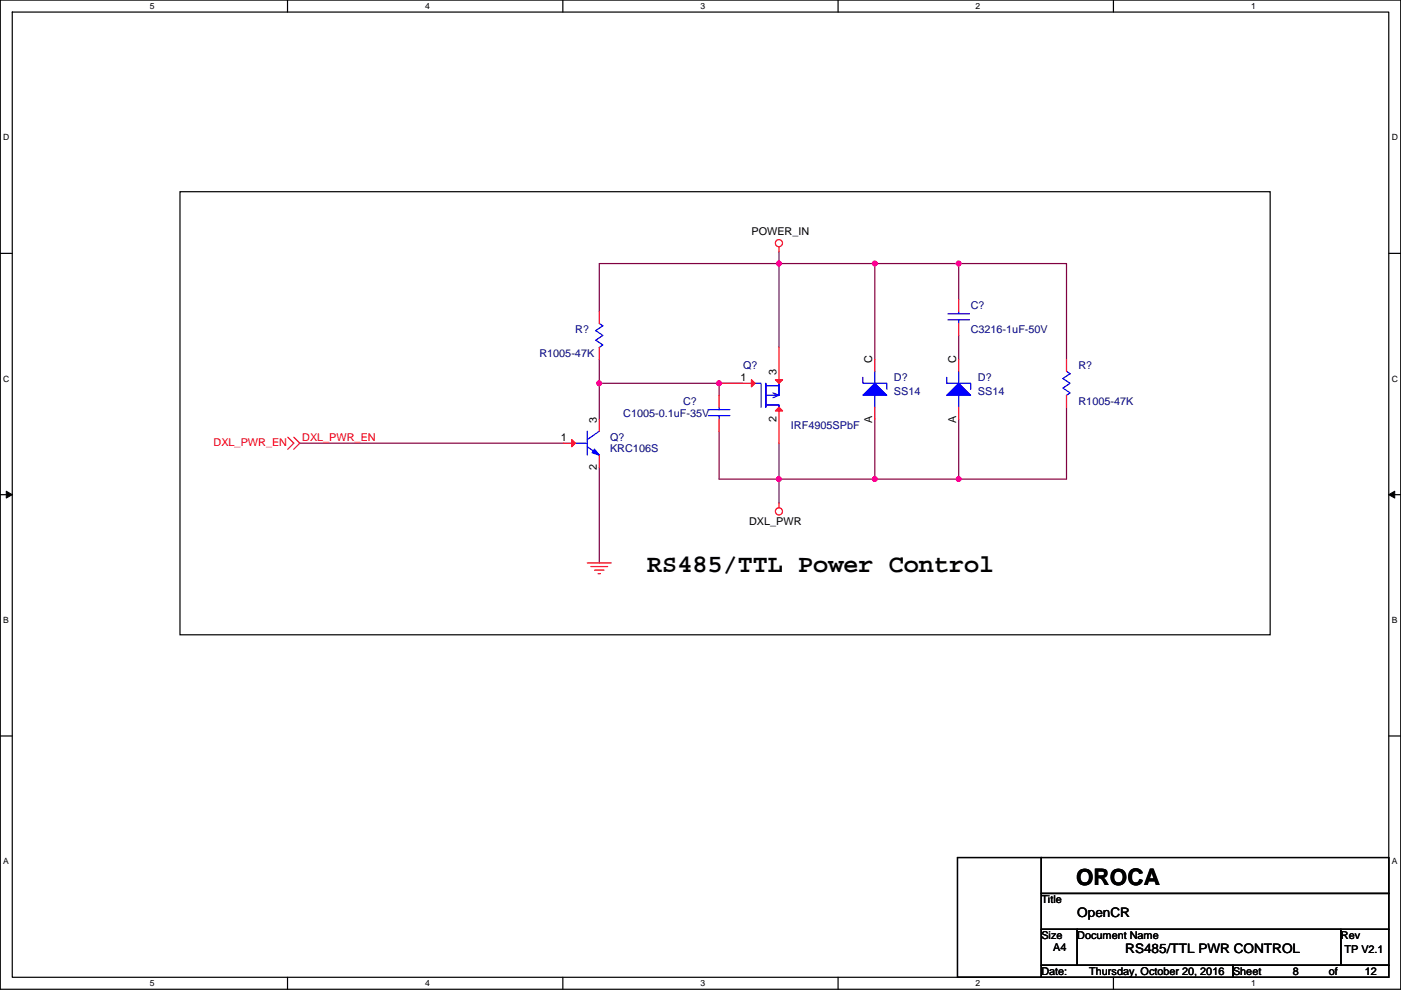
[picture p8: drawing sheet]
<svg xmlns="http://www.w3.org/2000/svg" width="297mm" height="210mm" viewBox="0 0 297 210" stroke-linecap="round" stroke-linejoin="round" font-family="sans-serif">
<path d="M.1 0h296.9v209.8h-296.9zM2.6 2.6h291.8v204.7h-291.8z" fill="none" stroke="#000" stroke-width=".25"/>
<g fill="#fff">
<path d="M31.8 .3h1v2h-1z"/>
<path d="M31.8 207.5h1v2.1h-1z"/>
</g>
<path d="M61 0v2.6M61 207.3v2.5" fill="none" stroke="#000" stroke-width=".25"/>
<g fill="#fff">
<path d="M90.1 .3h1v2h-1z"/>
<path d="M90.1 207.5h1v2.1h-1z"/>
</g>
<path d="M119.3 0v2.6M119.3 207.3v2.5" fill="none" stroke="#000" stroke-width=".25"/>
<g fill="#fff">
<path d="M148.5 .3h1v2h-1z"/>
<path d="M148.5 207.5h1v2.1h-1z"/>
</g>
<path d="M177.7 0v2.6M177.7 207.3v2.5" fill="none" stroke="#000" stroke-width=".25"/>
<g fill="#fff">
<path d="M206.9 .3h1v2h-1z"/>
<path d="M206.9 207.5h1v2.1h-1z"/>
</g>
<path d="M236.1 0v2.6M236.1 207.3v2.5" fill="none" stroke="#000" stroke-width=".25"/>
<g fill="#fff">
<path d="M265.2 .3h1v2h-1z"/>
<path d="M265.2 207.5h1v2.1h-1z"/>
<path d="M.7 28.2h1.3v2h-1.3z"/>
<path d="M295.1 28.2h1.3v2h-1.3z"/>
<path d="M.7 79.3h1.3v2.1h-1.3z"/>
<path d="M295.1 79.3h1.3v2.1h-1.3z"/>
</g>
<path d="M.1 53.7h2.5M294.4 53.7h2.6" fill="none" stroke="#000" stroke-width=".25"/>
<g fill="#fff">
<path d="M.7 130.5h1.2v2h-1.2z"/>
<path d="M295.1 130.5h1.2v2h-1.2z"/>
</g>
<path d="M.1 104.9h2.5M294.4 104.9h2.6" fill="none" stroke="#000" stroke-width=".25"/>
<path d="M1.3 104.2l1.3 .7-1.3 .7zM294.4 104.9l1.3-.7v1.4z" fill="#000" stroke="#000" stroke-width=".21"/>
<g fill="#fff">
<path d="M.7 181.7h1.2v2h-1.2z"/>
<path d="M295.1 181.7h1.2v2h-1.2z"/>
</g>
<path d="M38.2 40.7h231.1v93.9h-231.1zM.1 156.1h2.5M294.4 156.1h2.6M203 181.9h17.8v25.4h-17.8zM220.8 197.1h7.6v7.6h-7.6zM220.8 189.5h73.6v7.6h-73.6zM220.8 181.9h73.6v7.6h-73.6zM228.4 197.1h55.9v7.6h-55.9zM284.3 197.1h10.1v7.6h-10.1zM220.8 204.7h40.6v2.6h-40.6zM261.4 204.7h33v2.6h-33z" fill="none" stroke="#000" stroke-width=".25"/>
<g fill="none" stroke="#800040" stroke-width=".25">
<path d="M165.2 55.9h-38.1v10.2M165.2 53.4v2.5M165.2 55.9v17.8M165.2 55.9h20.3M185.5 55.9v20.3M185.5 55.9h17.8M203.3 55.9h22.8v20.3M203.3 55.9v7.6M127.1 76.2v5.1M203.3 71.1v5.1M63.6 94h55.8M127.1 99.1v20.3"/>
<path d="M127.1 81.3v7.6M127.1 81.3h25.4M152.5 81.3h5M152.5 91.5v10.1h12.7M152.5 81.3v2.5M165.2 94v7.6M185.5 88.9v12.7M203.3 88.9v12.7M226.1 86.4v15.2h-22.8M165.2 101.6v5.1M165.2 101.6h20.3M185.5 101.6h17.8"/>
</g>
<g fill="#f0f" stroke="#f0f" stroke-width=".25">
<circle cx="165.1" cy="55.9" r=".5"/>
<circle cx="203.2" cy="101.6" r=".5"/>
<circle cx="185.5" cy="55.9" r=".5"/>
<circle cx="203.2" cy="55.9" r=".5"/>
<circle cx="185.5" cy="101.6" r=".5"/>
<circle cx="165.1" cy="101.6" r=".5"/>
<circle cx="152.4" cy="81.3" r=".5"/>
<circle cx="127" cy="81.3" r=".5"/>
</g>
<g fill="none" stroke="#f00" stroke-width=".25">
<path d="M165.2 52.3v1.1M127.1 66.1v2.5M127.1 73.7v2.5M165.2 73.7v7.6M185.5 76.2v2.6M203.3 63.5v2.6M203.3 68.6v2.5M203.3 76.2v2.6M226.1 76.2v2.6M61 92.7l1.3 1.3-1.3 1.3M62.3 92.7l1.3 1.3-1.3 1.3M119.4 94h2.6"/>
<path d="M127.1 96.5v2.6M127.1 88.9v2.6M152.5 83.8v2.6M152.5 88.9v2.6M152.5 81.3h7.6M165.2 86.4v7.6M185.5 86.4v2.5M203.3 86.4v2.5M226.1 83.8v2.6M124.5 119.4h5.1M165.2 106.7v1M125.3 120.2h3.5"/>
<path d="M126 120.9h2.1M126.8 121.7h.5"/>
<circle cx="165.1" cy="51.6" r=".76"/>
<circle cx="165.1" cy="108.5" r=".76"/>
</g>
<g fill="none" stroke="#00f" stroke-width=".25">
<path d="M127.1 68.6l.7 .5-1.5 1 1.5 1-1.5 1.1 1.5 1-.7 .5M185.5 78.8v2.5M201 67.8h4.5M201 66.6h4.5M203.3 66.1v.5M203.3 67.8v.8M203.3 78.8v2.5M226.1 78.8l.8 .5-1.5 1 1.5 1-1.5 1 1.5 1-.8 .5M122 94h2.5M124.5 94.8l2.6 1.7M124.5 91.5v5M127.1 91.5l-2.6 1.7"/>
<path d="M150.2 88.2h4.5M150.2 86.9h4.5M152.5 86.4v.5M152.5 88.2v.7M160.1 81.3h1.3v5.1M162.4 81.3v5.1M162.4 81.8h2.8M162.4 83.8h2M162.6 81.8h2.3M162.6 85.9h2.6v.5v-.5h-2.8M163.9 83.3l1.3 .5M164.1 83.8h1.1v-2.5v2.5"/>
<path d="M165.2 83.8l-1.3 .5M182.9 80v1.3h5.1v1.3M185.5 83.8v2.6M200.7 80v1.3h5.1v1.3M203.3 83.8v2.6"/>
</g>
<g fill="#00f" stroke="#00f" stroke-width=".25">
<path d="M185.5 81.3l2.5 2.5h-5.1z" fill-rule="evenodd"/>
<path d="M126 95.3l1.1 1.2-1.6-.5z" fill-rule="evenodd"/>
<path d="M203.3 81.3l2.5 2.5h-5.1z" fill-rule="evenodd"/>
</g>
<g fill="#f00" stroke="#f00" stroke-width=".25">
<path d="M121.2 93.2l.8 .8-.8 .8z"/>
<path d="M159.3 80.5l.8 .8-.8 .8z"/>
<path d="M164.4 87.1l.8-.7 .7 .7z"/>
<path d="M164.4 80.5h1.5l-.7 .8z"/>
</g>
<text font-size="5.3" x="137.2" y="121.3">RS485/TTL Power Control</text>
<text font-size="4.8" x="228.2" y="187.6">OROCA</text>
<g font-size="2.8">
<text x="228.4" y="194.5">OpenCR</text>
<text x="238.6" y="202.2">RS485/TTL PWR CONTROL</text>
</g>
<g font-size="2.3">
<text x="159.3" y="49.8">POWER_IN</text>
<text x="185" y="77" transform="rotate(-90 185 77)">C</text>
<text x="202.7" y="77" transform="rotate(-90 202.7 77)">C</text>
<text x="157" y="80.8">1</text>
<text x="164.6" y="79.5" transform="rotate(-90 164.6 79.5)">3</text>
<text x="126.5" y="89.7" transform="rotate(-90 126.5 89.7)">3</text>
<text x="164.6" y="89.5" transform="rotate(-90 164.6 89.5)">2</text>
<text x="185" y="89.7" transform="rotate(-90 185 89.7)">A</text>
<text x="202.7" y="89.7" transform="rotate(-90 202.7 89.7)">A</text>
<text x="118.9" y="93.5">1</text>
<text x="126.5" y="99.6" transform="rotate(-90 126.5 99.6)">2</text>
<text x="158.8" y="111.3">DXL_PWR</text>
<text x="220.8" y="191.6">Title</text>
<text x="220.8" y="199.2">Size</text>
<text x="223.3" y="201.7">A4</text>
<text x="228.4" y="199.2">Document Name</text>
<text x="284.3" y="199.2">Rev</text>
<text x="285" y="202.2">TP V2.1</text>
<text x="220.8" y="206.8">Date:</text>
<text x="230.9" y="206.8">Thursday, October 20, 2016</text>
<text x="261.4" y="206.8">Sheet</text>
<text x="274.1" y="206.8">8</text>
<text x="281.7" y="206.8">of</text>
<text x="289.4" y="206.8">12</text>
</g>
<g font-size="2.3" fill="#000080">
<text x="205.8" y="65.6">C?</text>
<text x="122" y="70.7">R?</text>
<text x="205.8" y="70.7">C3216-1uF-50V</text>
<text x="114.4" y="75.7">R1005-47K</text>
<text x="157.5" y="78.3">Q?</text>
<text x="189.5" y="80.8">D?</text>
<text x="189.5" y="83.9">SS14</text>
<text x="207.3" y="80.8">D?</text>
<text x="207.3" y="83.9">SS14</text>
<text x="228.7" y="78.3">R?</text>
<text x="132.1" y="88.4">C1005-0.1uF-35V</text>
<text x="144.8" y="85.9">C?</text>
<text x="228.7" y="85.9">R1005-47K</text>
<text x="129.3" y="93.5">Q?</text>
<text x="129.3" y="95.8">KRC106S</text>
<text x="167.7" y="91">IRF4905SPbF</text>
</g>
<g font-size="2.3" fill="#f00">
<text x="45.3" y="94.5">DXL_PWR_EN</text>
<text x="64.1" y="93.5">DXL_PWR_EN</text>
</g>
<g font-size="1.8">
<text x="31.8" y="1.9">5</text>
<text x="90.1" y="1.9">4</text>
<text x="148.5" y="1.9">3</text>
<text x="206.9" y="1.9">2</text>
<text x="265.2" y="1.9">1</text>
<text x=".7" y="29.8">D</text>
<text x="295.1" y="29.8">D</text>
<text x=".7" y="81">C</text>
<text x="295.1" y="81">C</text>
<text x=".7" y="132.1">B</text>
<text x="295.1" y="132.1">B</text>
<text x=".7" y="183.3">A</text>
<text x="295.1" y="183.3">A</text>
<text x="31.8" y="209.2">5</text>
<text x="90.1" y="209.2">4</text>
<text x="148.5" y="209.2">3</text>
<text x="206.9" y="209.2">2</text>
<text x="265.2" y="209.2">1</text>
</g>
</svg>
